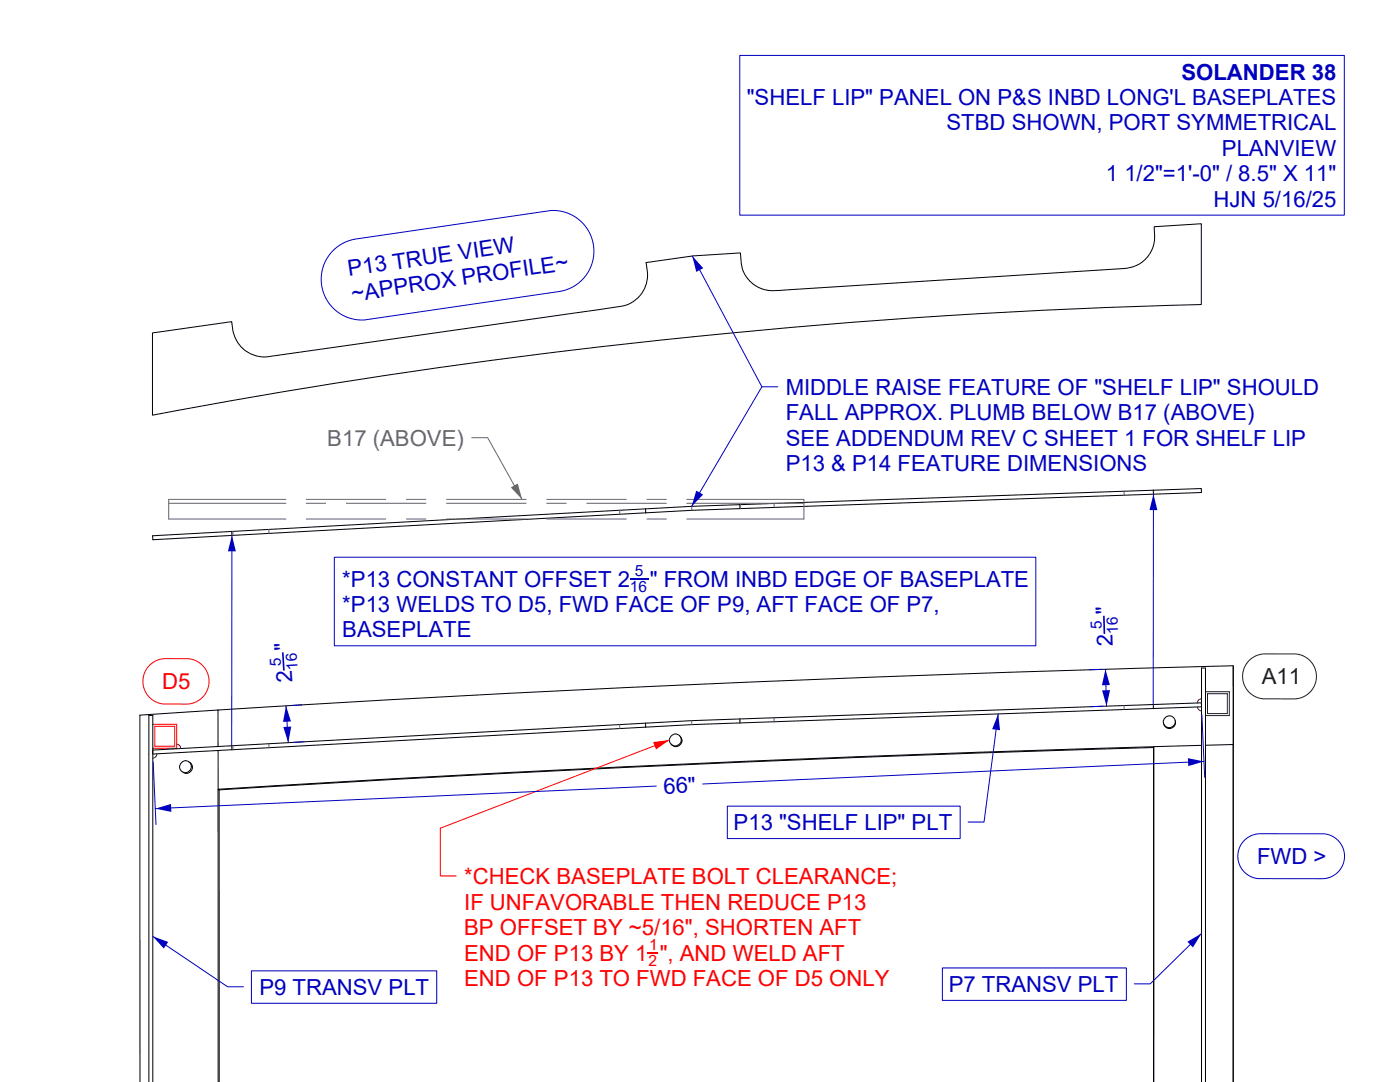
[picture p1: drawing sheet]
<svg xmlns="http://www.w3.org/2000/svg" width="279mm" height="216mm" viewBox="0 0 279 216" stroke-linecap="round" stroke-linejoin="round" font-family="sans-serif">
<!-- layer: Make2D -->
<path d="M29.8 132.7a4.5 4.5 0 0 1 3.3-1.3h4.5a4.5 4.5 0 0 1 4.1 4.8 4.5 4.5 0 0 1-4.5 4.3h-4.5a4.5 4.5 0 0 1-3.9-3 4.5 4.5 0 0 1 1-4.8zM30.5 144.5h4.8v4.8h-4.8M30.9 144.9h4v4h-4z" fill="none" stroke="#bf0000" stroke-width=".2"/>
<path d="M240.6 138h4.7v4.8h-4.7M241 138.4h3.9v4h-3.9zM249.3 131.8a4.5 4.5 0 0 1 3.2-1.3h6.1a4.5 4.5 0 0 1 4.1 4.7 4.5 4.5 0 0 1-4.5 4.3l-6.1-.1a4.5 4.5 0 0 1-3.8-2.9 4.5 4.5 0 0 1 1-4.7z" fill="none" stroke="#006300" stroke-width=".2"/>
<g fill="none" stroke="#000" stroke-width=".2">
<path d="M138.3 67.2l27.5-2.5 23.1-1.7 25.5-1.4 25.3-.8v-16.2l-9.4 .6a7.3 7.3 0 0 1-1.5 6.3 7.2 7.2 0 0 1-5.7 2.2l-66.3 4.2a9.5 9.5 0 0 1-5.8-.8 6.4 6.4 0 0 1-3.2-5.9v-.7l-9.5 .6-9.4 1.3a6.9 6.9 0 0 1-3 8.1l-.5 .2a160.5 160.5 0 0 1-14.3 2.3l-57.5 8.2a6.5 6.5 0 0 1-7.3-6.6l-.1-.4-15.8 2.2v16.4a1245.2 1245.2 0 0 1 107.9-15.6M230.1 97.8l-82.5 2.9M230.1 97.8l9.6-.3 .1 .8-9.6 .3M230.2 97.8v.8l-82.5 2.9M46.2 106l.1 .8M128.8 101.5l-98.3 5.4M128.8 101.5l.1 .8M128.9 102.3l-98.4 5.4v-.8M147.6 100.7l-18.8 .8M147.6 100.7l.1 .8M147.7 101.5l-18.8 .8M246.1 133h.1"/>
<path d="M246.1 133v15.7M37.9 152.1a1.19 1.19 0 0 1 .3 1.6 1.19 1.19 0 0 1-1.6 .4M43.5 141.7l-15.6 1v73.2M43.5 141.7v7.2M43.5 141.7l50.1-2.9 47-2.3 51.7-2 53.8-1.7v15.8M43.5 149h.1M43.5 157.5v58.4M43.5 149.8v7.7M43.5 157.5l.3 .1M43.7 157.5v.1M43.7 157.6v58.3M46.2 148.8l.1 .8"/>
<path d="M128.8 144.3l-98.3 5.4M128.8 144.3l.1 .8M128.9 145.1l-98.4 5.4v-.8M135.8 147a1.19 1.19 0 0 1-.1 1.7 1.19 1.19 0 0 1-1.7-.1M147.6 143.5l-18.8 .8M147.6 143.5l.1 .8M147.7 144.3l-18.8 .8M230.1 140.6l-82.5 2.9M230.2 140.6l9.6-.4v.8l-9.6 .4M230.2 140.6v.8M230.2 141.4l-82.5 2.9M230.2 149v66.9"/>
<path d="M230.2 149l-47 1.5-46.8 2-46.6 2.3-46.3 2.7M230.3 149.1v66.8M230.3 149.2l-47 1.5-46.8 1.9-46.5 2.3-46.2 2.7M234.6 144a1.19 1.19 0 0 1-.9 1.3 1.19 1.19 0 0 1-1.4-.7M239.8 148.7l-9.6 .3M246.1 148.6l-5.5 .1M246.1 148.6v67.3M246.1 148.7v67.2M29.7 215.9v-73.1h.8v73.1M239.8 215.9v-82.6h.8v82.6"/>
<circle cx="37" cy="153" r="1.18"/>
<circle cx="134.8" cy="147.6" r="1.19"/>
<circle cx="233.4" cy="144" r="1.18"/>
</g>
<g fill="#000">
<circle cx="138.3" cy="67.2" r=".09"/>
<circle cx="30.5" cy="106.9" r=".09"/>
<circle cx="30.5" cy="149.7" r=".09"/>
<circle cx="230.3" cy="149.1" r=".09"/>
<circle cx="246.1" cy="148.6" r=".09"/>
</g>
<g fill="none" stroke="#696969" stroke-width=".2">
<path d="M57.1 99.6h-23.4v4h23.4M61.1 99.6h16M81.1 99.6h4M89.1 99.6h16M109.1 99.6h16M129.1 99.6h4M137.1 99.6h23.3v4h-23.3M224.3 98l.1 .8M33.7 100.4h23.4M46.5 106v.8M53.6 105.6l.1 .8M61.1 103.6h16"/>
<path d="M61.1 100.4h4M69.1 100.4h16M81.1 103.6h4M89.1 103.6h16M89.1 100.4h16M109.1 103.6h16M109.1 100.4h4M117.1 100.4h16M123.7 101.8v.8M129.1 103.6h4M137.1 100.4h23.3M138 101l.1 .8"/>
<path d="M147.7 100.7l.1 .8M154.5 100.5v.8M46.5 148.8v.8M53.6 148.4l.1 .8M123.7 144.6v.8M138 143.8l.1 .8M147.7 143.5l.1 .8M154.5 143.2v.8M224.3 140.8l.1 .8"/>
</g>
<path d="M102 97.3l1.3-.8 .9 3.1z" fill="#696969"/>
<path d="M94.1 87.3h3.2l6.9 12.3" fill="none" stroke="#696969" stroke-width=".2"/>
<path d="M239.8 139.5l-.6 .2-.2 .6M30.5 149.7h.1M31.3 150.4a.8 .8 0 0 1-.8 .9M34.5 149.4h.1M35.3 148.5l.5 .3 .3 .6M239 141.1a.8 .8 0 0 0 .8 .7M239.8 140.3h.1" fill="none" stroke="#7f0000" stroke-width=".2"/>
<circle cx="29.7" cy="150.5" r=".09" fill="#7f0000"/>
<path d="M230.2 98.6l.8 3.2h-1.6z" fill="#0000bf"/>
<path d="M230.2 98.6l-.1 42" fill="none" stroke="#0000bf" stroke-width=".2"/>
<path d="M46.3 106.8l.8 3.2h-1.6z" fill="#0000bf"/>
<path d="M46.3 106.8l-.1 42" fill="none" stroke="#0000bf" stroke-width=".2"/>
<g fill="#0000bf">
<path d="M56.3 130.2h.3l.2 3.6h-.3z"/>
<path d="M56.5 145.1l1.6-.1-.6 3.2z"/>
<path d="M57.1 140.8l1 3.2-1.6 .1z"/>
</g>
<path d="M57.1 140.8l.4 7.4M60.3 140.6l-2.1 .2M60.7 148l-2.1 .1" fill="none" stroke="#0000bf" stroke-width=".2"/>
<path d="M129.2 190.1h2.1" fill="none" stroke="#f00" stroke-width=".33"/>
<path d="M130.4 148.1l3.2-.4-2.7 1.8z" fill="#f00"/>
<path d="M133.6 147.7l-45.7 17.6v9.5h3.2" fill="none" stroke="#f00" stroke-width=".2"/>
<path d="M220.4 122.9v3.6" fill="none" stroke="#0000bf" stroke-width=".43"/>
<g fill="#0000bf">
<path d="M219.9 137.8l1.6-.1-.7 3.2z"/>
<path d="M220.6 133.5l.9 3.2h-1.6z"/>
</g>
<path d="M219.9 133.6h-2.5M220.6 133.5l.2 7.4M220.2 140.9l-2.5 .1" fill="none" stroke="#0000bf" stroke-width=".2"/>
<g fill="#0000bf">
<path d="M31 161.4l3.1-1 .1 1.6z"/>
<path d="M237.1 151.3l3.2 .6-3.2 1z"/>
</g>
<path d="M66.6 49.8l1.8-1.2 1.3-.6 1.3-.3 38.9-5.7a8.1 8.1 0 0 1 8.6 7.3 8.1 8.1 0 0 1-6.9 8.9l-38.9 5.6a8.1 8.1 0 0 1-7.9-4.8 8.1 8.1 0 0 1 1.8-9.2zM66.7 111.2h140v17.7h-140zM30.6 152l.5 12.5M131 156.9l-100 4.5M239.9 142.6l.5 12.5M240.3 151.9l-100.1 4.5M145.2 160.9h46.4v6.4h-46.4zM248.3 167.7a4.5 4.5 0 0 1 3.2-1.3h12.7a4.5 4.5 0 0 1 4.1 4.6 4.5 4.5 0 0 1-4.5 4.3h-12.7a4.5 4.5 0 0 1-3.8-2.9 4.5 4.5 0 0 1 1-4.7z" fill="none" stroke="#0000bf" stroke-width=".2"/>
<path d="M125.7 115.5h3.6" fill="none" stroke="#0000bf" stroke-width=".33"/>
<path d="M199.2 142.5l.4 3.2-1.6-.2z" fill="#0000bf"/>
<path d="M199.2 142.5l-2.8 21.5h-3.2M188.1 193.1h36.7v6.5h-36.7z" fill="none" stroke="#0000bf" stroke-width=".2"/>
<path d="M237 187.9l2.8-1.6-1.7 2.8z" fill="#0000bf"/>
<path d="M50.2 193.7h37v6.5h-37zM239.8 186.3l-10.2 10h-3.2" fill="none" stroke="#0000bf" stroke-width=".2"/>
<path d="M30.5 186.8l3.1 1.2-.9 1.3z" fill="#0000bf"/>
<path d="M147.6 11.1h120.7v31.8h-120.7zM30.5 186.8l14.9 10.1h3.2" fill="none" stroke="#0000bf" stroke-width=".2"/>
<path d="M138.2 51.1l2.2 2.4-1.4 .8z" fill="#0000bf"/>
<path d="M138.2 51.1l13.9 26.1h3.1" fill="none" stroke="#0000bf" stroke-width=".2"/>
<path d="M139 97.9l1.3 .8-2.3 2.3z" fill="#0000bf"/>
<path d="M152.1 77.2l-14.1 23.8" fill="none" stroke="#0000bf" stroke-width=".2"/>
<g font-size="4.4" fill="#0000bf">
<text x="235.8" y="15.9">SOLANDER 38</text>
<text x="149" y="21">&quot;SHELF LIP&quot; PANEL ON P&amp;S INBD LONG'L BASEPLATES</text>
<text x="188.9" y="26">STBD SHOWN, PORT SYMMETRICAL</text>
<text x="243.9" y="31.1">PLANVIEW</text>
<text x="220.7" y="36.2">1</text>
<text x="224.4" y="36.2">1/2&quot;=1'-0&quot; / 8.5&quot; X 11&quot;</text>
<text x="242.2" y="41.3">HJN 5/16/25</text>
<text x="69.6" y="55.1" transform="rotate(-8 69.6 55.1)">P13 TRUE VIEW</text>
<text x="70.4" y="60.1" transform="rotate(-8 70.4 60.1)">~APPROX PROFILE~</text>
<text x="156.8" y="78.8">MIDDLE RAISE FEATURE OF &quot;SHELF LIP&quot; SHOULD</text>
<text x="156.8" y="83.9">FALL APPROX. PLUMB BELOW B17 (ABOVE)</text>
<text x="156.8" y="89">SEE ADDENDUM REV C SHEET 1 FOR SHELF LIP</text>
<text x="156.8" y="94.1">P13 &amp; P14 FEATURE DIMENSIONS</text>
<text x="68.3" y="117">*P13 CONSTANT OFFSET 2</text>
<text x="129.7" y="117">&quot; FROM INBD EDGE OF BASEPLATE</text>
<text x="68.3" y="122.1">*P13 WELDS TO D5, FWD FACE OF P9, AFT FACE OF P7,</text>
<text x="221.9" y="122.5" transform="rotate(-92 221.9 122.5)">&quot;</text>
<text x="58" y="129.8" transform="rotate(-93 58 129.8)">&quot;</text>
<text x="68.3" y="127.2">BASEPLATE</text>
<text x="222.1" y="128.9" transform="rotate(-92 222.1 128.9)">2</text>
<text x="58.4" y="136.2" transform="rotate(-93 58.4 136.2)">2</text>
<text x="132.5" y="158.4" transform="rotate(-3 132.5 158.4)">66&quot;</text>
<text x="146.4" y="165.7">P13 &quot;SHELF LIP&quot; PLT</text>
<text x="250.9" y="172.4">FWD &gt;</text>
<text x="189.3" y="198">P7 TRANSV PLT</text>
<text x="51.8" y="198.5">P9 TRANSV PLT</text>
</g>
<text font-size="4.4" fill="#696969" x="65.3" y="89">B17 (ABOVE)</text>
<text font-size="4.4" fill="#bf0000" x="32.4" y="137.5">D5</text>
<text font-size="4.4" fill="#006300" x="251.8" y="136.6">A11</text>
<g font-size="4.4" fill="#f00">
<text x="92.6" y="176.4">*CHECK BASEPLATE BOLT CLEARANCE;</text>
<text x="92.6" y="181.5">IF UNFAVORABLE THEN REDUCE P13</text>
<text x="92.6" y="186.6">BP OFFSET BY ~5/16&quot;, SHORTEN AFT</text>
<text x="92.6" y="191.7">END OF P13 BY 1 &quot;, AND WELD AFT</text>
<text x="92.6" y="196.7">END OF P13 TO FWD FACE OF D5 ONLY</text>
</g>
<g font-size="3.1" fill="#0000bf">
<text x="125.7" y="118.2">16</text>
<text x="126.7" y="115">5</text>
<text x="219.9" y="125.6" transform="rotate(-92 219.9 125.6)">5</text>
<text x="223.2" y="126.4" transform="rotate(-92 223.2 126.4)">16</text>
<text x="56.1" y="132.9" transform="rotate(-93 56.1 132.9)">5</text>
<text x="59.4" y="133.6" transform="rotate(-93 59.4 133.6)">16</text>
</g>
<g font-size="3.1" fill="#f00">
<text x="129.5" y="189.6">1</text>
<text x="129.4" y="192.8">2</text>
</g>
</svg>
